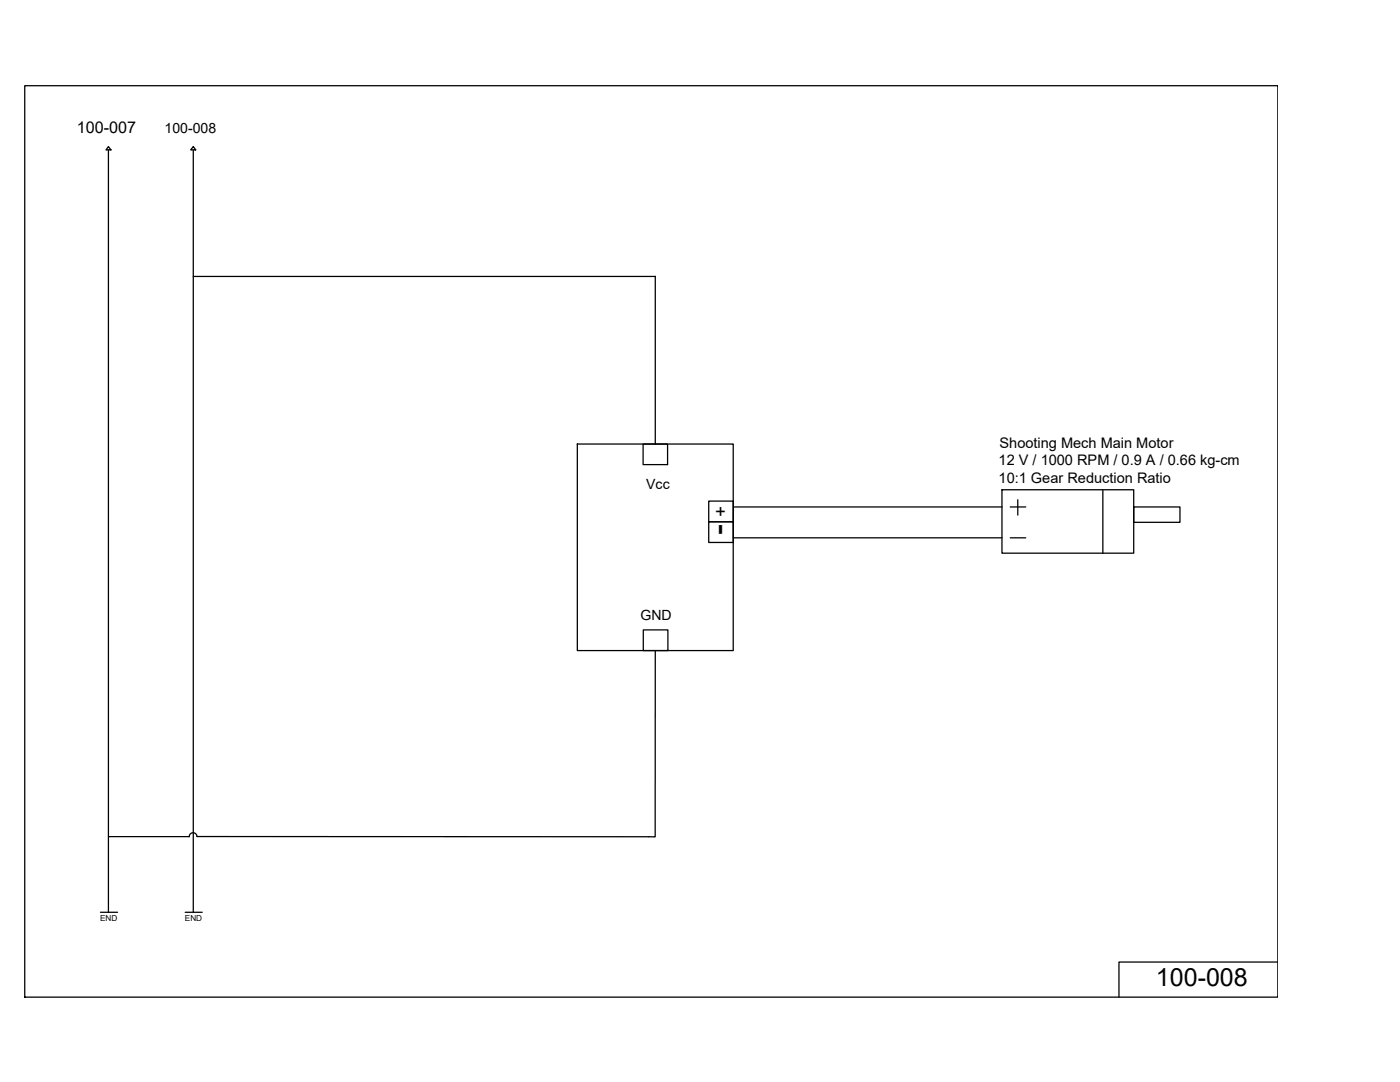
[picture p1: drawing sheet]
<svg xmlns="http://www.w3.org/2000/svg" width="279mm" height="216mm" viewBox="0 0 279 216" stroke-linecap="round" stroke-linejoin="round" font-family="sans-serif">
<!-- layer: 0 -->
<g fill="none" stroke="#000" stroke-width=".25">
<path d="M4.9 17.1h250.1v181.9h-250.1zM21.6 29.3l.5 .6h-.9zM21.6 29.9v152.2M38.6 29.2l.5 .7h-1zM38.6 29.9v152.2M38.6 55.2h92.2v33.4M115.2 88.6h31.1v41.2h-31.1zM128.3 88.6h4.9v4.1h-4.9zM141.4 100h4.9v4.1h-4.9zM200 97.7h26.3v12.7h-26.3zM203.1 99.7v3.1M220.1 97.7v12.7"/>
<path d="M141.4 104.1h4.9v4.1h-4.9zM146.3 107.3h53.7M146.3 101.2h53.7M201.6 107.3h3.1M201.6 101.2h3.1M226.3 101.2h9.2v3h-9.2zM128.4 125.7h4.9v4.1h-4.9zM130.8 129.8v37.2l-91.5-.1a.77 .77 0 0 0-.8-.7 .77 .77 0 0 0-.7 .7h-16.2M20.1 182h3.4M37 182h3.4M255 192h-31.7v7"/>
</g>
<text font-size="6.5" x="142.2" y="104.6" transform="rotate(90 142.2 104.6)">-</text>
<text font-size="5" x="230.7" y="196.8">100-008</text>
<text font-size="3.7" x="142.5" y="100.9" transform="rotate(90 142.5 100.9)">+</text>
<text font-size="3.2" x="15.4" y="26.6">100-007</text>
<g font-size="2.9">
<text x="199.5" y="89.4">Shooting Mech Main Motor</text>
<text x="199.3" y="92.9">12 V / 1000 RPM / 0.9 A / 0.66 kg-cm</text>
<text x="199.3" y="96.4">10:1 Gear Reduction Ratio</text>
</g>
<g font-size="2.8">
<text x="32.9" y="26.5">100-008</text>
<text x="129" y="97.5">Vcc</text>
<text x="127.8" y="123.7">GND</text>
</g>
<g font-size="1.6">
<text x="20" y="183.8">END</text>
<text x="36.9" y="183.8">END</text>
</g>
</svg>
